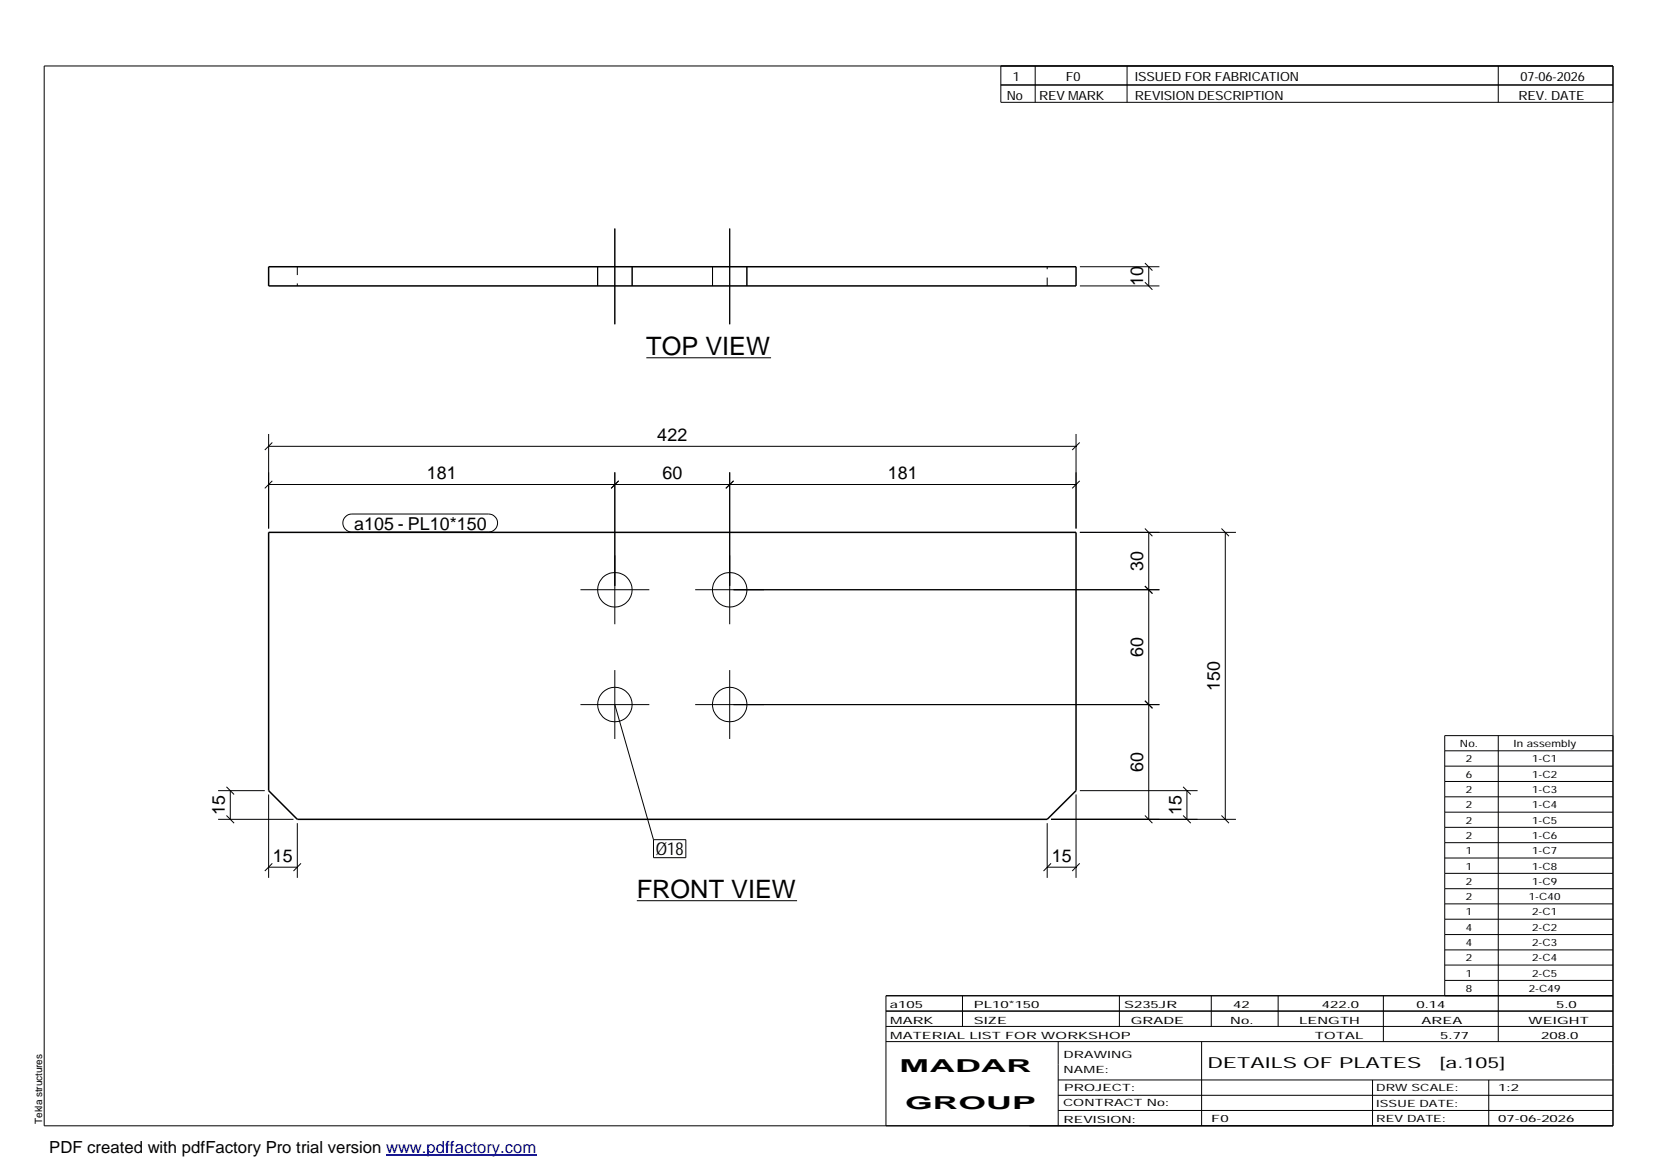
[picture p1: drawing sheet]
<svg xmlns="http://www.w3.org/2000/svg" width="420mm" height="297mm" viewBox="0 0 420 297" stroke-linecap="round" stroke-linejoin="round" font-family="sans-serif">
<g fill="none" stroke="#000" stroke-width=".25">
<path d="M11.2 16.7h398.3v269.1h-398.3zM254.1 16.7v9.3h155.4M262.8 16.7v9.3M286.1 16.7v9.3M380.4 16.7v9.3M254.1 21.6h155.4M156.1 58v24.3M185.3 58v24.3M151.7 67.7v4.9M160.5 67.7v4.9M180.9 67.7v4.9M189.6 67.7v4.9"/>
<path d="M274.2 72.6h20.1M274.2 67.7h20.1M290.7 71.7l1.9 1.9M290.7 66.8l1.9 1.9M291.6 67.7v4.9M164.1 90.8h31.6M68.2 113.3h205M68.2 110.2v24M69.1 112.3l-1.9 1.9M156.1 119.9v38.6M185.3 119.9v38.6M273.2 110.2v24"/>
<path d="M274.1 112.3l-1.9 1.9M68.2 123h205M69.1 122.1l-1.9 1.9M87.7 131.2l.7-.5 .9-.2h34.7a2.29 2.29 0 0 1 2.3 2.3 2.29 2.29 0 0 1-2.3 2.3h-34.7a2.28 2.28 0 0 1-2.1-1.4 2.28 2.28 0 0 1 .5-2.5zM157.1 122.1l-1.9 1.9M186.2 122.1l-1.9 1.9M274.1 122.1l-1.9 1.9M274.2 135.2h39.6M290.7 134.2l1.9 1.9M291.6 135.2v72.8M310.1 134.2l1.9 1.9M311.1 135.2v72.8"/>
<path d="M147.4 149.7h17.4M176.5 149.7h117.8M290.7 148.8l1.9 1.9M147.4 178.9h17.4M156.1 170.1v17.5M156.1 178.9l9.8 34.3M176.5 178.9h117.8M185.3 170.1v17.5M290.7 177.9l1.9 1.9M57.5 199.8l1.9 1.9M300.4 199.8l1.9 1.9M366.8 190.6h42.7"/>
<path d="M366.8 194.5h42.7M366.8 198.4h42.7M380.4 186.8v77.6M409.5 186.8h-42.7v66M55.4 208h19.1M55.4 200.7h11.8M57.5 207l1.9 2M58.5 200.7v7.3M68.2 201.7v21.2M69.1 219.2l-1.9 1.9M75.5 209v13.9M76.4 219.2l-1.9 1.9"/>
<path d="M165.9 213.2h8.2v4.5h-8.2zM265.9 209v13.9M266.8 219.2l-1.9 1.9M266.8 208h47M273.2 201.7v21.2M274.1 219.2l-1.9 1.9M274.2 200.7h29.8M290.7 207l1.9 2M300.4 207l1.9 2M301.3 200.7v7.3M310.1 207l1.9 2M366.8 202.3h42.7"/>
<path d="M366.8 206.2h42.7M366.8 210h42.7M366.8 213.9h42.7M366.8 217.8h42.7M68.2 220.2h7.3M161.7 228.7h40.7M265.9 220.2h7.3M366.8 221.7h42.7M366.8 225.6h42.7M366.8 229.5h42.7M366.8 233.4h42.7M366.8 237.3h42.7"/>
<path d="M224.9 256.7h184.6M244.3 252.8v7.8M284.2 252.8v7.8M307.5 252.8v7.8M324.5 252.8v7.8M351.2 252.8v11.6M366.8 241.2h42.7M366.8 245h42.7M366.8 248.9h42.7M409.5 252.8h-184.6v33M224.9 264.4h184.6M224.9 260.6h184.6"/>
<path d="M268.6 264.4v21.4M268.6 274.2h140.9M268.6 278.1h140.9M305.1 264.4v21.4M348.4 274.2v11.6M378 274.2v11.6M268.6 281.9h140.9"/>
<circle cx="156.1" cy="149.7" r="4.4"/>
<circle cx="185.3" cy="149.7" r="4.4"/>
<circle cx="156.1" cy="178.9" r="4.4"/>
<circle cx="185.3" cy="178.9" r="4.4"/>
</g>
<path d="M68.2 67.7h205v4.9h-205zM68.2 135.2h205v65.5l-7.3 7.3h-190.4l-7.3-7.3z" fill="none" stroke="#000" stroke-width=".38"/>
<path d="M75.5 67.7v4.9M265.9 72.6v-4.9" fill="none" stroke="#000" stroke-width=".25" stroke-dasharray="2.1 2.1" stroke-linecap="butt"/>
<path d="M98 293.3h38.2" fill="none" stroke="#00f" stroke-width=".3"/>
<g font-size="6.4">
<text x="164.1" y="90.1">TOP VIEW</text>
<text x="161.7" y="228">FRONT VIEW</text>
</g>
<g font-size="4.5">
<text x="290.2" y="72.7" transform="rotate(-90 290.2 72.7)">10</text>
<text x="166.9" y="111.9">422</text>
<text x="108.4" y="121.6">181</text>
<text x="168.1" y="121.6">60</text>
<text x="225.4" y="121.6">181</text>
<text x="89.9" y="134.5">a105 - PL10*150</text>
<text x="290.2" y="145" transform="rotate(-90 290.2 145)">30</text>
<text x="290.2" y="166.8" transform="rotate(-90 290.2 166.8)">60</text>
<text x="309.7" y="175.4" transform="rotate(-90 309.7 175.4)">150</text>
<text x="290.2" y="196" transform="rotate(-90 290.2 196)">60</text>
<text x="57.1" y="206.9" transform="rotate(-90 57.1 206.9)">15</text>
<text x="300" y="206.9" transform="rotate(-90 300 206.9)">15</text>
<text x="69.3" y="218.8">15</text>
<text x="166.5" y="217.2">Ø18</text>
<text x="267" y="218.8">15</text>
<text x="228.4" y="272.3">MADAR</text>
<text x="229.8" y="281.6">GROUP</text>
</g>
<text font-size="4.2" x="12.5" y="292.7">PDF created with pdfFactory Pro trial version www.pdffactory.com</text>
<g font-size="3.9">
<text x="306.5" y="271.3">DETAILS OF PLATES</text>
<text x="365.4" y="271.3">[a.105]</text>
</g>
<g font-size="3.2">
<text x="257.1" y="20.5">1</text>
<text x="270.6" y="20.5">F0</text>
<text x="288.1" y="20.5">ISSUED FOR FABRICATION</text>
<text x="386" y="20.5">07-06-2026</text>
<text x="255.6" y="25.5">No</text>
<text x="263.8" y="25.5">REV MARK</text>
<text x="288.1" y="25.5">REVISION DESCRIPTION</text>
<text x="385.5" y="25.5">REV. DATE</text>
</g>
<g font-size="2.5">
<text x="370.6" y="189.6">No.</text>
<text x="384.3" y="189.6">In assembly</text>
<text x="372.1" y="193.5">2</text>
<text x="372.1" y="197.4">6</text>
<text x="389" y="193.5">1-C1</text>
<text x="389" y="197.4">1-C2</text>
<text x="372.1" y="201.3">2</text>
<text x="389" y="201.3">1-C3</text>
<text x="372.1" y="205.2">2</text>
<text x="372.1" y="209.1">2</text>
<text x="389" y="205.2">1-C4</text>
<text x="389" y="209.1">1-C5</text>
<text x="372.1" y="213">2</text>
<text x="389" y="213">1-C6</text>
<text x="372.1" y="216.9">1</text>
<text x="372.1" y="220.8">1</text>
<text x="389" y="216.9">1-C7</text>
<text x="389" y="220.8">1-C8</text>
<text x="372.1" y="224.6">2</text>
<text x="389" y="224.6">1-C9</text>
<text x="372.1" y="228.5">2</text>
<text x="372.1" y="232.4">1</text>
<text x="388.1" y="228.5">1-C40</text>
<text x="389" y="232.4">2-C1</text>
<text x="372.1" y="236.3">4</text>
<text x="389" y="236.3">2-C2</text>
<text x="372.1" y="240.2">4</text>
<text x="372.1" y="244.1">2</text>
<text x="389" y="240.2">2-C3</text>
<text x="389" y="244.1">2-C4</text>
<text x="372.1" y="247.9">1</text>
<text x="372.1" y="251.8">8</text>
<text x="388.1" y="251.8">2-C49</text>
<text x="389" y="247.9">2-C5</text>
<text x="225.9" y="255.9">a105</text>
<text x="247.3" y="255.9">PL10*150</text>
<text x="285.4" y="255.9">S235JR</text>
<text x="313.1" y="255.9">42</text>
<text x="335.6" y="255.9">422.0</text>
<text x="359.6" y="255.9">0.14</text>
<text x="395.1" y="255.9">5.0</text>
<text x="226" y="263.7">MATERIAL LIST FOR WORKSHOP</text>
<text x="226" y="259.9">MARK</text>
<text x="247.2" y="259.9">SIZE</text>
<text x="287.1" y="259.9">GRADE</text>
<text x="312.3" y="259.9">No.</text>
<text x="329.8" y="259.9">LENGTH</text>
<text x="333.8" y="263.7">TOTAL</text>
<text x="360.9" y="259.9">AREA</text>
<text x="365.6" y="263.7">5.77</text>
<text x="388.1" y="259.9">WEIGHT</text>
<text x="391.3" y="263.7">208.0</text>
<text x="270" y="268.5">DRAWING</text>
<text x="270" y="272.5">NAME:</text>
<text x="269.9" y="280.9">CONTRACT No:</text>
<text x="270.2" y="277">PROJECT:</text>
<text x="349.4" y="277.1">DRW SCALE:</text>
<text x="349.4" y="281">ISSUE DATE:</text>
<text x="380.4" y="277.1">1:2</text>
<text x="10.7" y="285.4" transform="rotate(-90 10.7 285.4)">Tekla structures</text>
<text x="270" y="285">REVISION:</text>
<text x="307.5" y="284.8">F0</text>
<text x="349.4" y="284.8">REV DATE:</text>
<text x="380.4" y="284.8">07-06-2026</text>
</g>
</svg>
